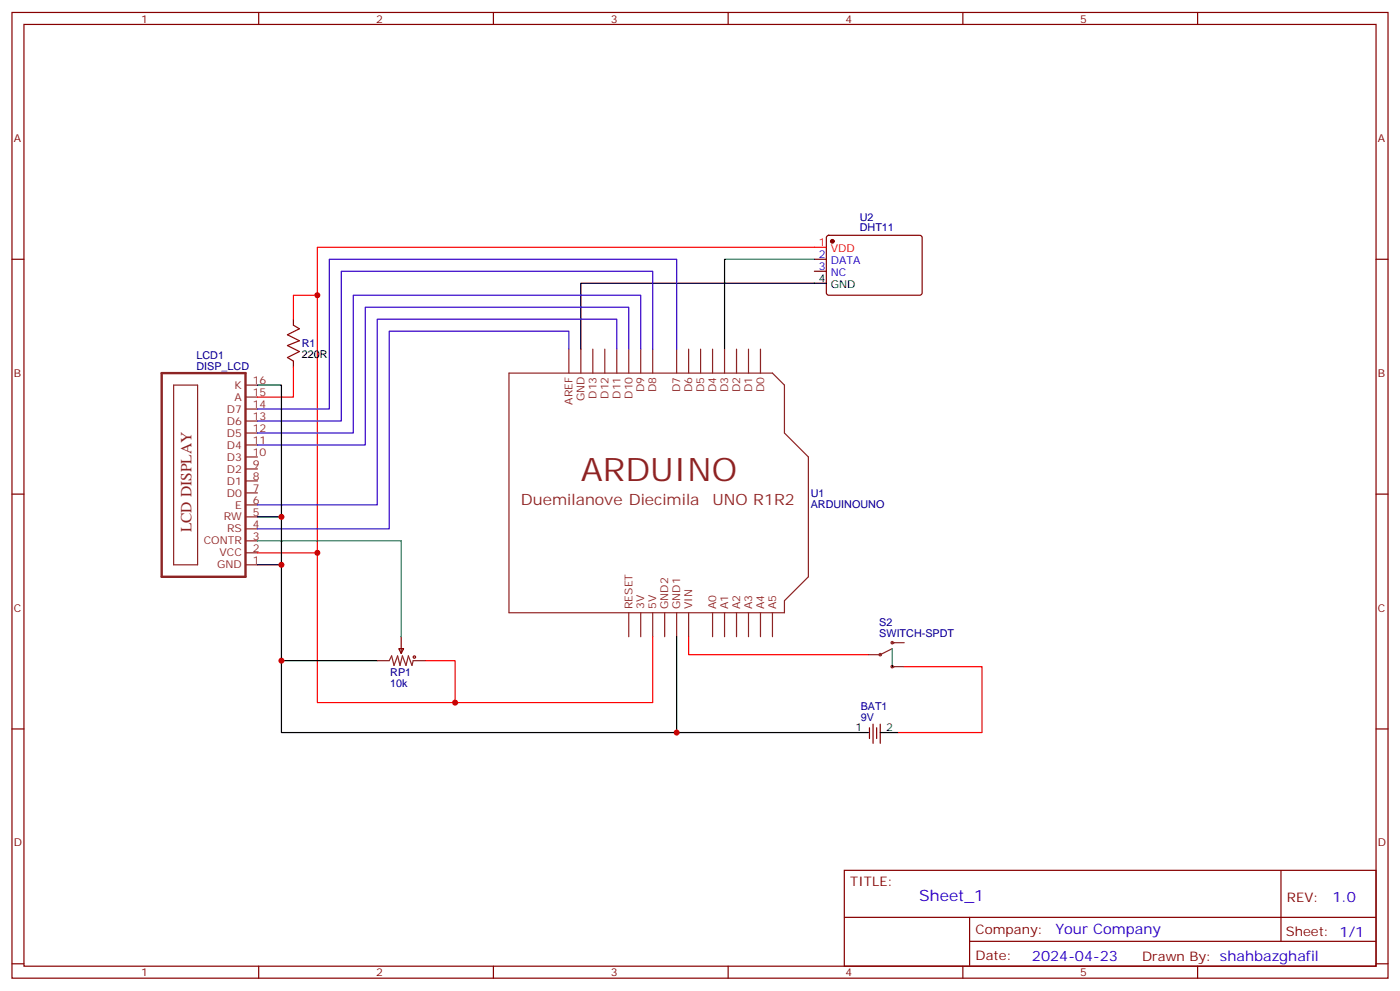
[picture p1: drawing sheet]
<svg xmlns="http://www.w3.org/2000/svg" width="412mm" height="292mm" viewBox="0 0 412 292" stroke-linecap="round" stroke-linejoin="round" font-family="sans-serif">
<g fill="none" stroke="#870000" stroke-width=".35">
<path d="M3.5 3.7h405.4v284.3h-405.4zM7.1 7.2h398.2v277.3h-398.2zM76.2 3.7v3.5M145.3 3.7v3.5M214.5 3.7v3.5M283.6 3.7v3.5M352.8 3.7v3.5M3.5 76.3h3.6M239.9 76.3h3.5M239.9 79.9h3.5M243.7 69.5l.4-.2h27.1l.4 .7v16.5l-.7 .4h-27.1l-.4-.7v-16.2zM405.3 76.3h3.6"/>
<path d="M86.4 94v1.7M86.4 106.3v1.8M3.5 145.5h3.6M405.3 145.5h3.6M117.5 191h1.4l-.7 1.4zM118.2 187.5v4.9M3.5 214.6h3.6M256.1 214.3v3.2M257.2 213.2v5.7M258.2 214.3v3.2M259.3 213.2v5.7M405.3 214.6h3.6"/>
<path d="M248.7 256.3h156.6v28.2h-156.6zM377.3 256.3v20.9M248.7 270.1h156.5M285.6 277.2h119.6M285.6 270.1v14.1M3.5 283.8h3.6M76.2 284.5v3.5M145.3 284.5v3.5M214.5 284.5v3.5M283.6 284.5v3.5M352.8 284.5v3.5M405.3 283.8h3.6"/>
</g>
<g fill="none" stroke="#8c2424" stroke-width=".35">
<path d="M51.2 113.4h7v52.9h-7zM72.3 113.4h3.5M72.3 116.9h3.5M149.9 109.9h77.6l3.6 3.5v14.1l7 7v35.3l-7 7.1v3.5h-81.2zM167.6 102.8v7.1M171.1 102.8v7.1M174.6 102.8v7.1M178.2 102.8v7.1M181.7 102.8v7.1M185.2 102.8v7.1M188.7 102.8v7.1M192.3 102.8v7.1"/>
<path d="M199.3 102.8v7.1M202.8 102.8v7.1M206.4 102.8v7.1M209.9 102.8v7.1M213.4 102.8v7.1M217 102.8v7.1M220.5 102.8v7.1M224 102.8v7.1M72.3 138.1h3.5M72.3 134.5h3.5M72.3 127.5h3.5M72.3 131h3.5"/>
<path d="M72.3 124h3.5M72.3 120.4h3.5M72.3 159.2h3.5M72.3 155.7h3.5M72.3 152.2h3.5M72.3 148.7h3.5M72.3 145.1h3.5M72.3 141.6h3.5M72.3 166.3h3.5M72.3 162.8h3.5M111.1 194.5h3.6l.7-1.4 .7 2.8 1-2.8 .7 2.8 .7-2.8 1.1 2.8 .7-2.8 1.1 2.8 .3-1.4h3.5M185.2 180.4v7.1"/>
<path d="M188.7 180.4v7.1M192.3 180.4v7.1M195.8 180.4v7.1M199.3 180.4v7.1M202.8 180.4v7.1M209.9 180.4v7.1M213.4 180.4v7.1M217 180.4v7.1M220.5 180.4v7.1M224 180.4v7.1M227.5 180.4v7.1M262.8 191l-3.5 1.8h-3.5"/>
<path d="M262.8 196.3h3.5M262.8 189.2h3.5"/>
<circle cx="259.3" cy="192.8" r=".35"/>
<circle cx="262.8" cy="189.2" r=".35"/>
<circle cx="262.8" cy="196.3" r=".35"/>
</g>
<path d="M47.6 109.9h24.7v59.9h-24.7z" fill="none" stroke="#8c2424" stroke-width=".71"/>
<circle cx="245.2" cy="71" r=".53" fill="#870000" stroke="#870000" stroke-width=".35"/>
<path d="M243.4 72.8h-149.9v134.1h98.8v-19.4M93.5 86.9h-7.1v7.1M86.4 108.1v8.8h-10.6M75.8 162.8h17.7M125.2 194.5h8.9v12.4M202.8 187.5v5.3h53M266.3 196.3h23v19.4h-24.7" fill="none" stroke="#f00" stroke-width=".35"/>
<path d="M243.4 83.4h-72.3v19.4M75.8 113.4h7.1v102.3h172.9M75.8 152.2h7.1M75.8 166.3h7.1M82.9 194.5h28.2M199.3 187.5v28.2M259.3 215.7h5.3" fill="none" stroke="#000" stroke-width=".35"/>
<path d="M239.9 76.3h-26.5v26.5M75.8 159.2h42.4v28.3M262.8 191v5.3" fill="none" stroke="#008700" stroke-width=".35"/>
<path d="M167.6 102.8v-5.3h-52.9v58.2h-38.9M181.7 102.8v-8.8h-70.6v54.7h-35.3M185.2 102.8v-12.3h-77.6v40.5h-31.8M188.7 102.8v-15.9h-84.6v40.6h-28.3M192.3 102.8v-22.9h-91.8v44.1h-24.7M199.3 102.8v-26.5h-102.3v44.1h-21.2" fill="none" stroke="#30c" stroke-width=".35"/>
<g fill="none" stroke="#a10000" stroke-width=".35">
<path d="M86.4 95.7l1.8 1.1-3.5 1.8 3.5 1.7-3.5 1.4 3.5 1.8-3.5 1.8 1.7 1"/>
<circle cx="122.1" cy="193.5" r=".35"/>
</g>
<g fill="#c00">
<circle cx="93.5" cy="86.9" r=".88"/>
<circle cx="93.5" cy="162.8" r=".88"/>
<circle cx="82.9" cy="152.2" r=".88"/>
<circle cx="82.9" cy="166.3" r=".88"/>
<circle cx="134.1" cy="206.9" r=".88"/>
<circle cx="82.9" cy="194.5" r=".88"/>
<circle cx="199.3" cy="215.7" r=".88"/>
</g>
<text font-size="9.5" fill="#8d2323" x="171.1" y="141.6">ARDUINO</text>
<g font-size="4.6" fill="#8d2323">
<text x="153.5" y="148.7">Duemilanove Diecimila</text>
<text x="209.9" y="148.7">UNO R1R2</text>
<text x="56.4" y="156.8" transform="rotate(-90 56.4 156.8)">LCD DISPLAY</text>
</g>
<text font-size="4.6" fill="#00f" x="270.8" y="265.3">Sheet_1</text>
<g font-size="4.2" fill="#00f">
<text x="392.5" y="265.5">1.0</text>
<text x="310.9" y="275.1">Your Company</text>
<text x="304" y="282.9">2024-04-23</text>
</g>
<g font-size="3.9" fill="#800">
<text x="250.5" y="260.8">TITLE:</text>
<text x="379.1" y="265.5">REV:</text>
<text x="287.4" y="275">Company:</text>
<text x="378.7" y="275.7">Sheet: 1/1</text>
<text x="287.4" y="282.7">Date:</text>
<text x="336.4" y="282.8">Drawn By: shahbazghafil</text>
</g>
<g font-size="3.2" fill="#800">
<text x="41.6" y="6.7">1</text>
<text x="110.8" y="6.7">2</text>
<text x="179.9" y="6.7">3</text>
<text x="249.1" y="6.7">4</text>
<text x="318.2" y="6.7">5</text>
<text x="4.1" y="41.8">A</text>
<text x="405.9" y="41.8">A</text>
<text x="4.1" y="110.9">B</text>
<text x="405.9" y="110.9">B</text>
<text x="4.1" y="180.1">C</text>
<text x="405.9" y="180.1">C</text>
<text x="4.1" y="249.2">D</text>
<text x="405.9" y="249.2">D</text>
<text x="41.6" y="287.5">1</text>
<text x="110.8" y="287.5">2</text>
<text x="179.9" y="287.5">3</text>
<text x="249.1" y="287.5">4</text>
<text x="318.2" y="287.5">5</text>
</g>
<g font-size="3.2" fill="#000080">
<text x="253.3" y="64.9">U2</text>
<text x="253.3" y="68.1">DHT11</text>
<text x="57.9" y="105.6">LCD1</text>
<text x="88.9" y="102.2">R1</text>
<text x="57.9" y="108.8">DISP_LCD</text>
<text x="238.8" y="149.6">ARDUINOUNO</text>
<text x="238.8" y="146.3">U1</text>
<text x="259" y="184.3">S2</text>
<text x="259" y="187.5">SWITCH-SPDT</text>
<text x="115" y="202.2">10k</text>
<text x="115" y="199">RP1</text>
<text x="253.5" y="209">BAT1</text>
<text x="253.5" y="212.2">9V</text>
</g>
<g font-size="3.2" fill="#f00">
<text x="241.2" y="72.5">1</text>
<text x="244.7" y="74.2">VDD</text>
</g>
<g font-size="3.2" fill="#00f">
<text x="241.2" y="76">2</text>
<text x="244.7" y="77.8">DATA</text>
<text x="241.2" y="79.5">3</text>
<text x="244.7" y="81.3">NC</text>
</g>
<g font-size="3.2">
<text x="241.2" y="83">4</text>
<text x="244.7" y="84.8">GND</text>
<text x="88.9" y="105.4">220R</text>
<text x="252" y="215.3">1</text>
<text x="261.1" y="215.3">2</text>
</g>
<g font-size="3.2" fill="#8d2323">
<text x="74.4" y="113">16</text>
<text x="69.1" y="114.4">K</text>
<text x="69.1" y="118">A</text>
<text x="74.4" y="116.6">15</text>
<text x="168.6" y="119.1" transform="rotate(-90 168.6 119.1)">AREF</text>
<text x="172.2" y="118.2" transform="rotate(-90 172.2 118.2)">GND</text>
<text x="175.7" y="117.4" transform="rotate(-90 175.7 117.4)">D13</text>
<text x="179.2" y="117.4" transform="rotate(-90 179.2 117.4)">D12</text>
<text x="182.7" y="117.4" transform="rotate(-90 182.7 117.4)">D11</text>
<text x="186.3" y="117.4" transform="rotate(-90 186.3 117.4)">D10</text>
<text x="189.8" y="115.4" transform="rotate(-90 189.8 115.4)">D9</text>
<text x="193.3" y="115.4" transform="rotate(-90 193.3 115.4)">D8</text>
<text x="200.4" y="115.4" transform="rotate(-90 200.4 115.4)">D7</text>
<text x="203.9" y="115.4" transform="rotate(-90 203.9 115.4)">D6</text>
<text x="207.4" y="115.4" transform="rotate(-90 207.4 115.4)">D5</text>
<text x="211" y="115.4" transform="rotate(-90 211 115.4)">D4</text>
<text x="214.5" y="115.4" transform="rotate(-90 214.5 115.4)">D3</text>
<text x="218" y="115.4" transform="rotate(-90 218 115.4)">D2</text>
<text x="221.5" y="115.4" transform="rotate(-90 221.5 115.4)">D1</text>
<text x="225.1" y="115.4" transform="rotate(-90 225.1 115.4)">D0</text>
<text x="66.8" y="125">D6</text>
<text x="66.8" y="121.5">D7</text>
<text x="74.4" y="123.6">13</text>
<text x="74.4" y="120.1">14</text>
<text x="66.8" y="128.6">D5</text>
<text x="74.4" y="127.1">12</text>
<text x="74.4" y="130.7">11</text>
<text x="66.8" y="135.6">D3</text>
<text x="66.8" y="132.1">D4</text>
<text x="74.4" y="137.7">9</text>
<text x="74.4" y="134.2">10</text>
<text x="66.8" y="142.7">D1</text>
<text x="66.8" y="139.1">D2</text>
<text x="74.4" y="141.3">8</text>
<text x="66.8" y="146.2">D0</text>
<text x="69.3" y="149.7">E</text>
<text x="74.4" y="148.3">6</text>
<text x="74.4" y="144.8">7</text>
<text x="65.9" y="153.2">RW</text>
<text x="74.4" y="155.4">4</text>
<text x="74.4" y="151.8">5</text>
<text x="60" y="160.3">CONTR</text>
<text x="66.9" y="156.8">RS</text>
<text x="74.4" y="158.9">3</text>
<text x="64" y="167.4">GND</text>
<text x="64.7" y="163.8">VCC</text>
<text x="74.4" y="165.9">1</text>
<text x="74.4" y="162.4">2</text>
<text x="186.3" y="179.4" transform="rotate(-90 186.3 179.4)">RESET</text>
<text x="189.8" y="179.4" transform="rotate(-90 189.8 179.4)">3V</text>
<text x="193.3" y="179.4" transform="rotate(-90 193.3 179.4)">5V</text>
<text x="196.8" y="179.4" transform="rotate(-90 196.8 179.4)">GND2</text>
<text x="200.4" y="179.4" transform="rotate(-90 200.4 179.4)">GND1</text>
<text x="203.9" y="179.4" transform="rotate(-90 203.9 179.4)">VIN</text>
<text x="211" y="179.4" transform="rotate(-90 211 179.4)">A0</text>
<text x="214.5" y="179.4" transform="rotate(-90 214.5 179.4)">A1</text>
<text x="218" y="179.4" transform="rotate(-90 218 179.4)">A2</text>
<text x="221.5" y="179.4" transform="rotate(-90 221.5 179.4)">A3</text>
<text x="225.1" y="179.4" transform="rotate(-90 225.1 179.4)">A4</text>
<text x="228.6" y="179.4" transform="rotate(-90 228.6 179.4)">A5</text>
</g>
</svg>
